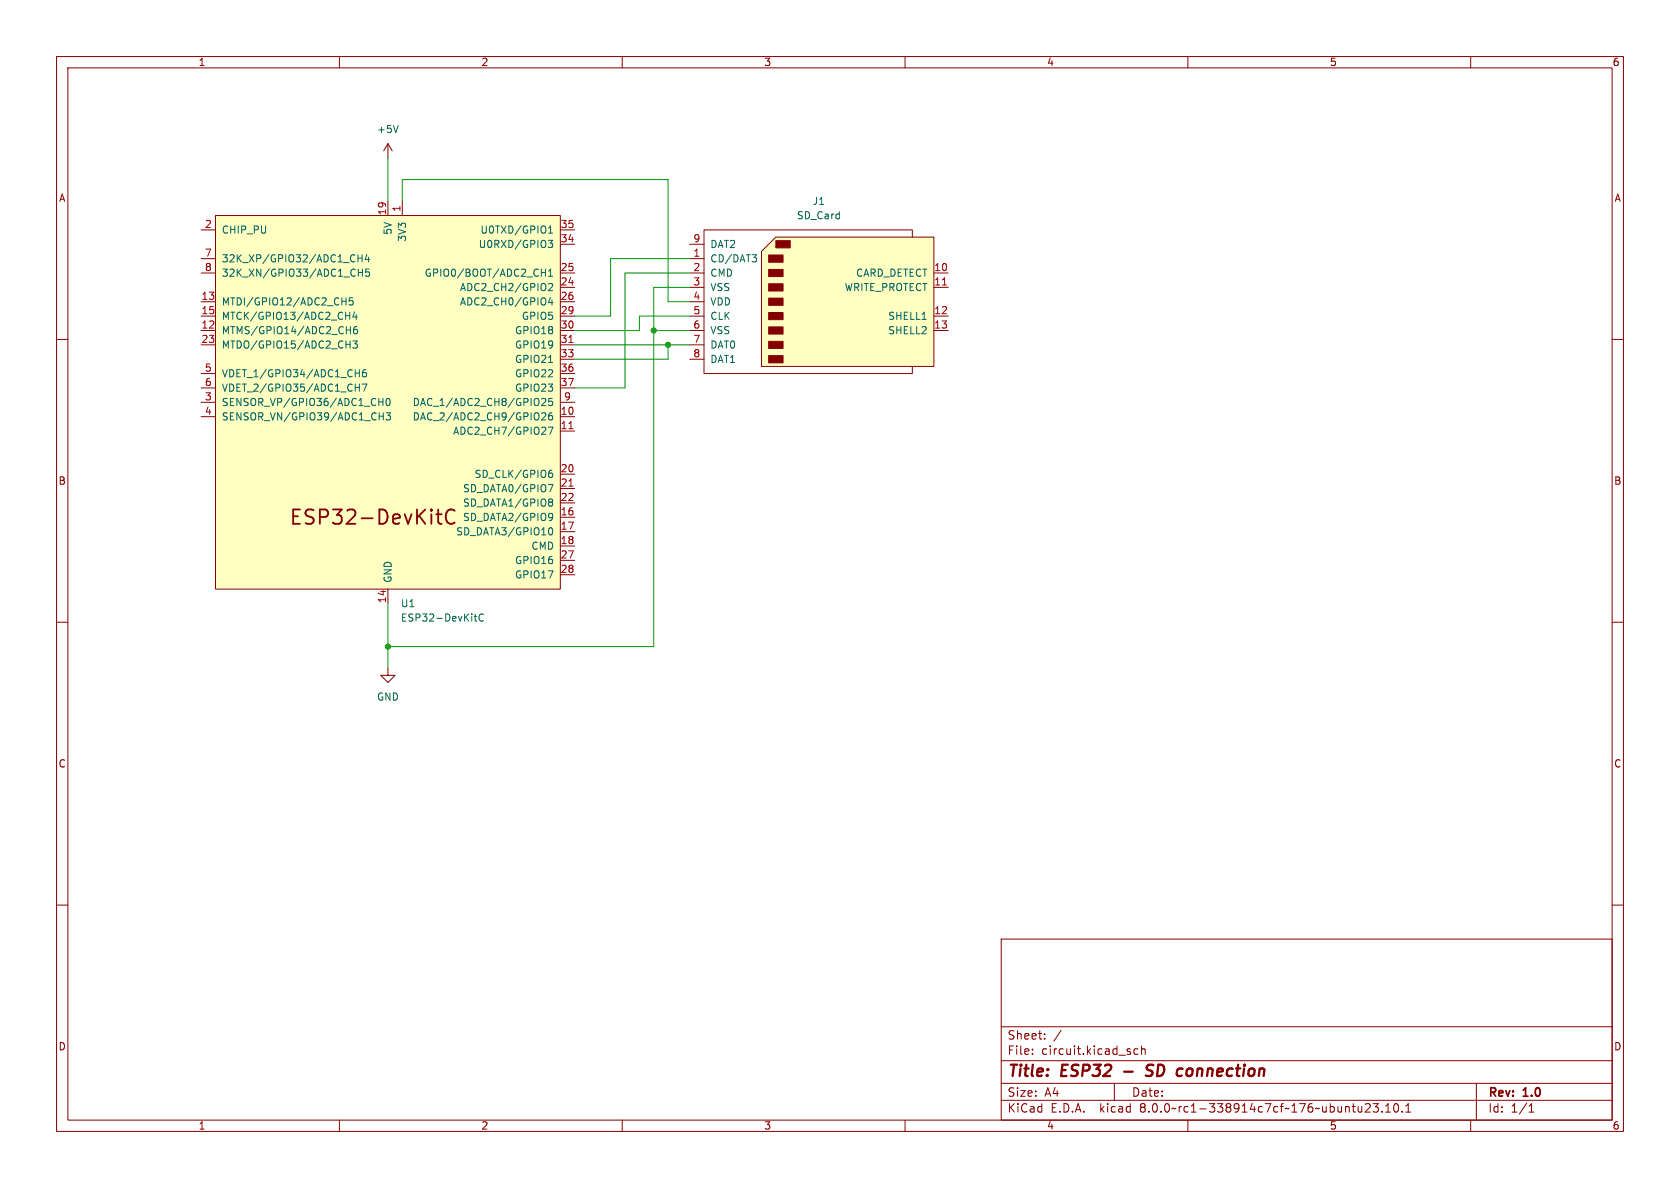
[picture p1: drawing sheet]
<svg xmlns="http://www.w3.org/2000/svg" width="297mm" height="210mm" viewBox="0 0 297 210" stroke-linecap="round" stroke-linejoin="round" font-family="sans-serif">
<g fill="none" stroke="#840000" stroke-width=".18">
<path d="M10 10h277v190h-277zM12 12h273v186h-273zM60 10v2M110 10v2M160 10v2M210 10v2M260 10v2M10 60h2M285 60h2M10 110h2M285 110h2M10 160h2"/>
<path d="M285 160h2M177 166h108v32h-108zM60 198v2M110 198v2M160 198v2M177 194.5h108M177 191.5h108M177 187.5h108M177 181.5h108M182.5 186.3v.1M182.5 185.5v.1M184.7 183.6v.1"/>
<path d="M184.7 182.8v.1M187.6 182.1l-1.3 2M197 191.5v3M201.2 185.5l-.5-.1-.2 .3v.4l.1 .2h.6M201.8 185.5l.2-.1 .4 .1 .1 .9M201.8 184.9v1.5M210 198v2M241.6 195.1l.5 .1 .1 .3-.9 1.1h.9M242.7 195.1h1l-.5 .6 .4 .1v.7l-.2 .1h-.4l-.3-.1M244.3 196.5v.1M245 196.6h.8M245 195.5l.4-.4v1.5"/>
<path d="M246.5 195.2l.2-.1a.81 .81 0 0 1 .6 .6 .81 .81 0 0 1-.3 .8l-.1 .1a.81 .81 0 0 1-.4-1.4zM247.9 196.5v.1M248.5 196.6h.9M248.5 195.5l.5-.4v1.5M260 198v2M261 191.5v6.5M270.3 196.6h.9M270.3 195.5l.4-.4v1.5"/>
</g>
<path d="M198.7 189.4h1.6M203.6 190a.85 .85 0 0 1-1 .1M203.6 188.2l-.6 .1a.46 .46 0 0 0-.3 .5 .46 .46 0 0 0 .4 .4l.5 .2M209.8 189.3v.7" fill="none" stroke="#840000" stroke-width=".4"/>
<path d="M134.6 44.5l2.6-2.6h27.9v22.9h-30.5z" fill="#ffffc2"/>
<g fill="#840000" stroke="#840000" stroke-width=".18">
<path d="M135.9 62.9h2.5v1.2h-2.5z"/>
<path d="M135.9 60.3h2.5v1.3h-2.5z"/>
<path d="M135.9 57.8h2.5v1.3h-2.5z"/>
<path d="M135.9 55.2h2.5v1.3h-2.5z"/>
<path d="M135.9 52.7h2.5v1.3h-2.5z"/>
<path d="M135.9 50.2h2.5v1.2h-2.5z"/>
<path d="M135.9 47.6h2.5v1.3h-2.5z"/>
<path d="M135.9 45.1h2.5v1.3h-2.5z"/>
<path d="M137.2 42.5h2.5v1.3h-2.5z"/>
</g>
<g fill="none" stroke="#840000" stroke-width=".18">
<path d="M68.6 25.4l-.8 1.3M68.6 25.4v2.5M68.6 25.4l.7 1.3M121.9 45.7h2.6M121.9 48.3h2.6M121.9 50.8h2.6M121.9 55.9h2.6M121.9 58.4h2.6M121.9 53.3h2.6M121.9 43.2h2.6M134.6 44.5l2.6-2.6h27.9v22.9h-30.5zM161.3 41.9v-1.3h-36.8v25.4h36.8v-1.2"/>
<path d="M165.1 48.3h2.5M165.1 50.8h2.5M165.1 55.9h2.5M165.1 58.4h2.5M121.9 61h2.6M121.9 63.5h2.6M68.6 118.1v1.3h1.2l-1.2 1.3-1.3-1.3h1.3"/>
</g>
<path d="M70.4 22.2l-.4 1.2M133 45h.7l-.4 .5M133.5 45.5l.2 .3v.3l-.2 .2" fill="none" stroke="#006464" stroke-width=".18"/>
<path d="M166.6 50.4h.7" fill="none" stroke="#a90000" stroke-width=".18"/>
<path d="M38.1 38.1h61v66h-61z" fill="#ffffc2"/>
<g fill="none" stroke="#840000" stroke-width=".18">
<path d="M38.1 38.1h61v66h-61zM68.6 35.6v2.5M71.1 35.6v2.5M35.6 58.4h2.5M35.6 53.3h2.5M35.6 55.9h2.5M35.6 40.6h2.5M35.6 48.3h2.5M35.6 45.7h2.5M99.1 58.4h2.5M99.1 53.3h2.5M99.1 55.9h2.5"/>
<path d="M99.1 40.6h2.5M99.1 50.8h2.5M99.1 48.3h2.5M99.1 43.2h2.5M35.6 73.7h2.5M35.6 61h2.5M35.6 71.1h2.5M35.6 66h2.5M35.6 68.6h2.5M99.1 73.7h2.5M99.1 76.2h2.5M99.1 61h2.5"/>
<path d="M99.1 71.1h2.5M99.1 63.5h2.5M99.1 66h2.5M99.1 68.6h2.5M99.1 91.4h2.5M99.1 94h2.5M99.1 96.5h2.5M99.1 83.8h2.5M99.1 86.4h2.5M99.1 88.9h2.5M99.1 99.1h2.5M68.6 104.1v2.6"/>
<path d="M99.1 101.6h2.5"/>
</g>
<path d="M77.1 90.9h1M77.5 90.1v2.1l.1 .3 .5 .1M80.4 90.3a.95 .95 0 0 0-1.1-.1 .95 .95 0 0 0-.5 .9 1.08 1.08 0 0 0 .3 1.2 1.08 1.08 0 0 0 1.2 .2l.1-.1" fill="none" stroke="#840000" stroke-width=".32"/>
<g fill="none" stroke="#006464" stroke-width=".18">
<path d="M60.4 53.3h.8M61.1 55.8h.7M61.2 52.6v1.3M61.2 58.3h.8M61.8 55.2v1.3M62 57.7v1.3M62.4 52.6h-.6l-.1 .7 .2-.2 .4 .1 .1 .2v.4l-.2 .1-.5-.1M62.7 55.1l-.3 .9h.8M63 55.6v.9M63.1 57.7l-.4 .1a.86 .86 0 0 0 0 1.2l.5-.1v-.4l-.2-.3-.4 .1-.1 .2M63.3 45v1.3M63.3 45.6h.7"/>
<path d="M63.3 48.2h.8M63.3 47.6v1.2M64 45v1.3M64.1 47.6v1.2M64.9 45l-.3 .9h.7M65.2 45.5v.8M65.3 47.6h-.6l-.1 .6 .2-.1h.4l.1 .2v.4l-.2 .1-.5-.1M95.7 48.2h.7M96.4 47.6v1.2M96.9 42.5h.8l-.4 .5 .3 .1v.5l-.1 .2-.5-.1M97 50.2l.5-.1 .2 .4-.8 .9h.8M97 48.8h.7"/>
<path d="M97 40.3l.3-.4v1.3M97 47.9l.3-.3v1.2M97 41.2h.7M97.3 52.6l-.3 .9h.8M97.6 53.1v.8M61.2 60.9h.7M61.9 60.3v1.2M62.4 60.3h.8l-.5 .5 .4 .1v.5l-.2 .1-.5-.1M62.8 66h.7M62.8 68.5h.7M63.5 65.3v1.3M63.5 67.9v1.3"/>
<path d="M64 67.9h.9l-.6 1.3M64.7 65.3l-.4 .1a.86 .86 0 0 0 0 1.2l.4-.1 .1-.4-.2-.3-.4 .1-.1 .2M67 71h.7M67 73.6h.8M67.7 70.4v1.3M67.8 73v1.2M68.2 73h.8l-.4 .5 .4 .1v.5l-.2 .1-.6-.1M68.4 70.5l.1-.1a.68 .68 0 0 1 .5 .7 .68 .68 0 0 1-.5 .6 .84 .84 0 0 1-.1-1.2zM95.8 73.1l.5-.1 .2 .3-.8 .9h.8M95.8 70.6l.5-.2 .2 .4-.8 .9h.8M96.9 75.5h.9l-.6 1.3M97 64.1h.7"/>
<path d="M97.6 73h-.4a.86 .86 0 0 0 0 1.2l.4-.1 .1-.4-.2-.2h-.4l-.1 .2M97.6 70.4h-.6v.6l.2-.1 .4 .1 .1 .2-.1 .4-.1 .1-.5-.1M96.9 85.7h.9l-.6 1.2M97.1 83.7l.4-.1 .2 .3-.1 .4h-.5M97.1 93.4l.2-.1a.68 .68 0 0 1 .4 .6 .68 .68 0 0 1-.4 .7l-.2-.2M97.2 88.2h.3l.2 .3-.2 .3M97.2 90.7l.4 .2a.84 .84 0 0 1-.3 1.1M97.2 88.8h.3M97.5 88.8l.2 .2v.2l-.1 .2-.4 .1M97.6 83.1l-.4 .1-.2 .2M97.7 91.3l-.1 .2h-.4M83.8 109h.5"/>
<path d="M84 108.5v1.1l.3 .2M85.5 108.7a.6 .6 0 0 0-.9 .4 .6 .6 0 0 0 .6 .7l.3-.1"/>
</g>
<path d="M100.6 75.8h.7M100.6 60.5h.7M100.6 85.9h.7" fill="none" stroke="#a90000" stroke-width=".18"/>
<path d="M68.6 27.9v7.7M71.1 35.6v-3.8h47v21.5h3.8M115.6 58.4h6.3M121.9 48.3h-11.4v20.3h-8.9M121.9 55.9h-8.9v2.5h-11.4M121.9 45.7h-14v10.2h-6.3M121.9 50.8h-6.3v63.5h-47M101.6 61h20.3M118.1 61v2.5h-16.5M68.6 106.7v11.4" fill="none" stroke="#009600" stroke-width=".18"/>
<g fill="#009600" stroke="#009600" stroke-width=".18">
<circle cx="115.6" cy="58.4" r=".46"/>
<circle cx="118.1" cy="61" r=".46"/>
<circle cx="68.6" cy="114.3" r=".46"/>
</g>
<text font-size="3.5" fill="#840000" x="51" y="93.2">ESP32-DevKitC</text>
<g font-size="2.8" fill="#840000">
<text x="178" y="190.9">Title:</text>
<text x="187.7" y="190.9">ESP32</text>
<text x="204.3" y="190.9">SD</text>
<text x="210.5" y="190.9">connection</text>
</g>
<g font-size="2.1" fill="#840000">
<text x="178" y="184">Sheet:</text>
<text x="178" y="186.7">File:</text>
<text x="184.1" y="186.7">circuit.kicad_sch</text>
<text x="178" y="196.9">KiCad</text>
<text x="178" y="194.1">Size:</text>
<text x="184.7" y="194.1">A4</text>
<text x="185.7" y="196.9">E.D.A.</text>
<text x="194.6" y="196.9">kicad</text>
<text x="200" y="194.1">Date:</text>
<text x="201.8" y="196.9">8.0.0~rc1-338914c7cf~176~ubuntu23.10.1</text>
<text x="263" y="194.3">Rev:</text>
<text x="263" y="196.9">Id:</text>
<text x="267.1" y="196.9">1/1</text>
<text x="269.4" y="194.3">1.0</text>
</g>
<g font-size="1.8" fill="#840000">
<text x="35" y="11.9">1</text>
<text x="85" y="11.9">2</text>
<text x="135" y="11.9">3</text>
<text x="185" y="11.9">4</text>
<text x="235" y="11.9">5</text>
<text x="285" y="11.9">6</text>
<text x="10.3" y="35.9">A</text>
<text x="285.3" y="35.9">A</text>
<text x="10.3" y="85.9">B</text>
<text x="285.3" y="85.9">B</text>
<text x="10.3" y="135.9">C</text>
<text x="285.3" y="135.9">C</text>
<text x="10.3" y="185.9">D</text>
<text x="285.3" y="185.9">D</text>
<text x="35" y="199.9">1</text>
<text x="85" y="199.9">2</text>
<text x="135" y="199.9">3</text>
<text x="185" y="199.9">4</text>
<text x="235" y="199.9">5</text>
<text x="285" y="199.9">6</text>
</g>
<g font-size="1.8" fill="#006464">
<text x="66.5" y="23.7">+5V</text>
<text x="39.1" y="41.5">CHIP_PU</text>
<text x="69.4" y="41.6" transform="rotate(-90 69.4 41.6)">5V</text>
<text x="84.8" y="41.5">U0TXD/GPIO1</text>
<text x="140.8" y="39">SD_Card</text>
<text x="143.6" y="36.4">J1</text>
<text x="39.1" y="46.6">32K_XP/GPIO32/ADC1_CH4</text>
<text x="72" y="42.8" transform="rotate(-90 72 42.8)">3V3</text>
<text x="84.5" y="44">U0RXD/GPIO3</text>
<text x="125.5" y="46.6">CD/DAT3</text>
<text x="125.5" y="44">DAT2</text>
<text x="39.1" y="49.1">32K_XN/GPIO33/ADC1_CH5</text>
<text x="75" y="49.1">GPIO0/BOOT/ADC2_CH1</text>
<text x="81.2" y="51.7">ADC2_CH2/GPIO2</text>
<text x="125.5" y="49.1">CMD</text>
<text x="125.5" y="51.7">VSS</text>
<text x="149.2" y="51.7">WRITE_PROTECT</text>
<text x="151.2" y="49.1">CARD_DETECT</text>
<text x="39.1" y="59.3">MTMS/GPIO14/ADC2_CH6</text>
<text x="39.1" y="54.2">MTDI/GPIO12/ADC2_CH5</text>
<text x="39.1" y="56.7">MTCK/GPIO13/ADC2_CH4</text>
<text x="81.2" y="54.2">ADC2_CH0/GPIO4</text>
<text x="90.9" y="59.3">GPIO18</text>
<text x="92.2" y="56.7">GPIO5</text>
<text x="125.5" y="54.2">VDD</text>
<text x="125.5" y="56.7">CLK</text>
<text x="125.5" y="59.3">VSS</text>
<text x="156.9" y="56.7">SHELL1</text>
<text x="156.9" y="59.3">SHELL2</text>
<text x="39.1" y="61.8">MTDO/GPIO15/ADC2_CH3</text>
<text x="90.9" y="61.8">GPIO19</text>
<text x="90.9" y="64.4">GPIO21</text>
<text x="125.5" y="61.8">DAT0</text>
<text x="125.5" y="64.4">DAT1</text>
<text x="39.1" y="72">SENSOR_VP/GPIO36/ADC1_CH0</text>
<text x="39.1" y="66.9">VDET_1/GPIO34/ADC1_CH6</text>
<text x="39.1" y="69.4">VDET_2/GPIO35/ADC1_CH7</text>
<text x="72.9" y="72">DAC_1/ADC2_CH8/GPIO25</text>
<text x="90.9" y="66.9">GPIO22</text>
<text x="90.9" y="69.4">GPIO23</text>
<text x="39.1" y="74.5">SENSOR_VN/GPIO39/ADC1_CH3</text>
<text x="72.9" y="74.5">DAC_2/ADC2_CH9/GPIO26</text>
<text x="80" y="77.1">ADC2_CH7/GPIO27</text>
<text x="81.8" y="87.2">SD_DATA0/GPIO7</text>
<text x="81.8" y="89.8">SD_DATA1/GPIO8</text>
<text x="83.8" y="84.7">SD_CLK/GPIO6</text>
<text x="80.5" y="94.8">SD_DATA3/GPIO10</text>
<text x="81.8" y="92.3">SD_DATA2/GPIO9</text>
<text x="90.9" y="99.9">GPIO16</text>
<text x="93.8" y="97.4">CMD</text>
<text x="69.4" y="103.1" transform="rotate(-90 69.4 103.1)">GND</text>
<text x="70.8" y="107.5">U1</text>
<text x="90.9" y="102.5">GPIO17</text>
<text x="70.8" y="110.1">ESP32-DevKitC</text>
<text x="66.5" y="124.1">GND</text>
</g>
<g font-size="1.8" fill="#a90000">
<text x="36.1" y="40.4">2</text>
<text x="68.3" y="38.1" transform="rotate(-90 68.3 38.1)">19</text>
<text x="70.9" y="37.5" transform="rotate(-90 70.9 37.5)">1</text>
<text x="99" y="40.4">35</text>
<text x="36.1" y="45.5">7</text>
<text x="99" y="42.9">34</text>
<text x="122.5" y="45.5">1</text>
<text x="122.5" y="42.9">9</text>
<text x="35.5" y="53.1">13</text>
<text x="36.1" y="48">8</text>
<text x="99" y="50.5">24</text>
<text x="99" y="48">25</text>
<text x="99" y="53.1">26</text>
<text x="122.5" y="48">2</text>
<text x="122.5" y="50.5">3</text>
<text x="122.5" y="53.1">4</text>
<text x="165.1" y="48">10</text>
<text x="165.1" y="50.5">11</text>
<text x="35.5" y="58.2">12</text>
<text x="35.5" y="55.6">15</text>
<text x="99" y="55.6">29</text>
<text x="99" y="58.2">30</text>
<text x="122.5" y="55.6">5</text>
<text x="122.5" y="58.2">6</text>
<text x="165.1" y="55.6">12</text>
<text x="165.1" y="58.2">13</text>
<text x="35.5" y="60.7">23</text>
<text x="36.1" y="65.8">5</text>
<text x="99" y="60.7">31</text>
<text x="99" y="63.2">33</text>
<text x="99" y="65.8">36</text>
<text x="122.5" y="60.7">7</text>
<text x="122.5" y="63.2">8</text>
<text x="36.1" y="70.9">3</text>
<text x="36.1" y="68.3">6</text>
<text x="99" y="68.3">37</text>
<text x="99.6" y="70.9">9</text>
<text x="36.1" y="73.4">4</text>
<text x="99" y="73.4">10</text>
<text x="99" y="75.9">11</text>
<text x="99" y="83.6">20</text>
<text x="99" y="86.1">21</text>
<text x="99" y="88.6">22</text>
<text x="99" y="91.2">16</text>
<text x="99" y="93.7">17</text>
<text x="99" y="96.3">18</text>
<text x="99" y="98.8">27</text>
<text x="99" y="101.3">28</text>
<text x="68.3" y="106.7" transform="rotate(-90 68.3 106.7)">14</text>
</g>
</svg>
